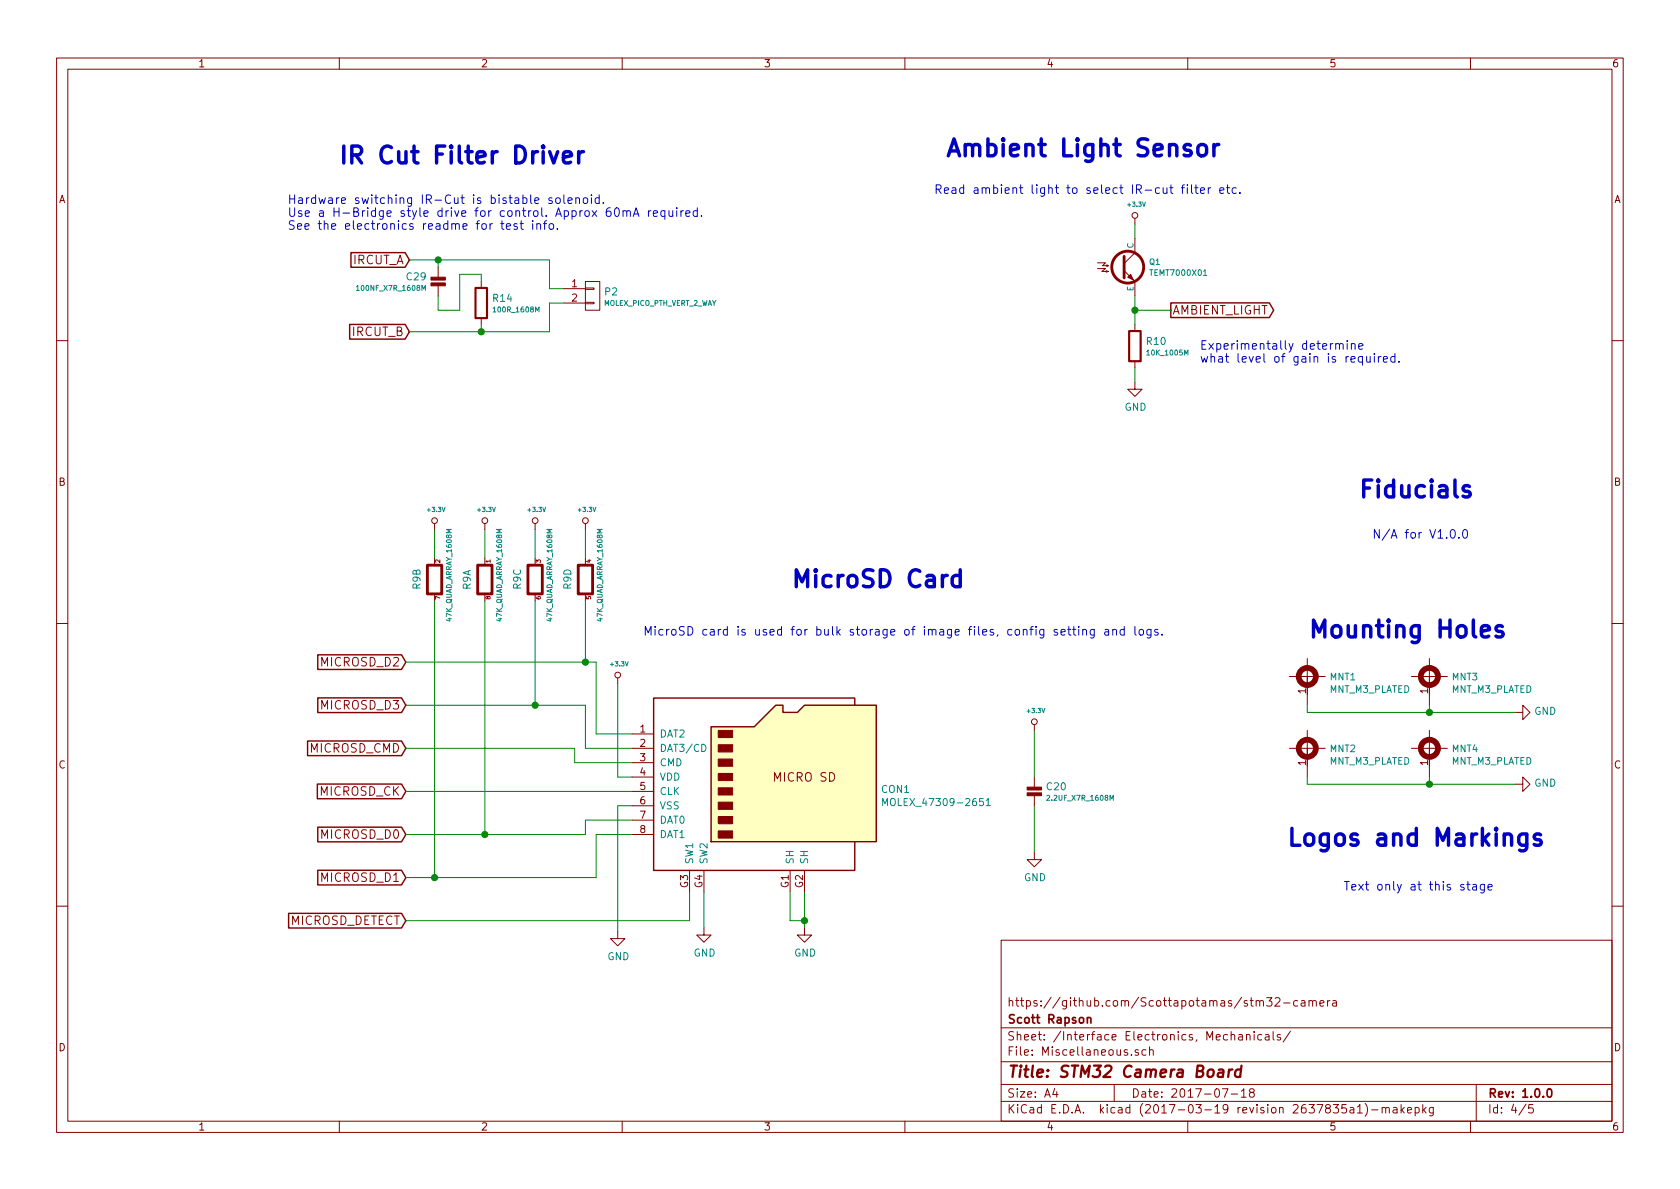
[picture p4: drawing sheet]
EESchema Schematic File Version 2
LIBS:appli_analog_devices
LIBS:appli_atmel
LIBS:appli_battery
LIBS:appli_capacitor
LIBS:appli_connector
LIBS:appli_connector_molex
LIBS:appli_connector_jst
LIBS:appli_crystal
LIBS:appli_device
LIBS:appli_fiducial
LIBS:appli_ftdi
LIBS:appli_fuse
LIBS:appli_inductor
LIBS:appli_linear
LIBS:appli_link
LIBS:appli_logic_devices
LIBS:appli_logo
LIBS:appli_memory
LIBS:appli_mount
LIBS:appli_opto
LIBS:appli_power
LIBS:appli_regulator
LIBS:appli_relay
LIBS:appli_resistor
LIBS:appli_special
LIBS:appli_spice
LIBS:appli_stm32
LIBS:appli_switch
LIBS:appli_tag_connect
LIBS:appli_template
LIBS:appli_test_points
LIBS:appli_transformer
LIBS:appli_transistor
LIBS:appli_ublox
LIBS:appli_uC
LIBS:appli_usb
LIBS:appli_wireless
LIBS:stm32-camera-cache
EELAYER 26 0
EELAYER END
$Descr A4 11693 8268
encoding utf-8
Sheet 4 5
Title "STM32 Camera Board"
Date "2017-07-18"
Rev "1.0.0"
Comp "Scott Rapson"
Comment1 "https://github.com/Scottapotamas/stm32-camera"
Comment2 ""
Comment3 ""
Comment4 ""
$EndDescr
Text Notes 9100 4450 0    118  ~ 24
Mounting Holes
Text Notes 9450 3475 0    118  ~ 24
Fiducials
Text Notes 8950 5900 0    118  ~ 24
Logos and Markings
Text Notes 5500 4100 0    118  ~ 24
MicroSD Card
Text GLabel 2825 6100 0    60   Input ~ 0
MICROSD_D1
Text GLabel 2825 5800 0    60   Input ~ 0
MICROSD_D0
Text GLabel 2825 4600 0    60   Input ~ 0
MICROSD_D2
Text GLabel 2825 6400 0    60   Input ~ 0
MICROSD_DETECT
Text GLabel 2825 4900 0    60   Input ~ 0
MICROSD_D3
Text GLabel 2825 5500 0    60   Input ~ 0
MICROSD_CK
Text GLabel 2825 5200 0    60   Input ~ 0
MICROSD_CMD
Text Notes 4475 4425 0    60   ~ 0
MicroSD card is used for bulk storage of image files, config setting and logs.
Wire Wire Line
	4900 6200 4900 6450
Wire Wire Line
	4800 6200 4800 6400
Wire Wire Line
	7200 5075 7200 5400
Wire Wire Line
	7200 5925 7200 5600
$Comp
L GND #PWR49
U 1 1
P 4900 6450
F 0 "#PWR49" H 4900 6200 50  0001 C CNN
F 1 "GND" H 4905 6277 50  0000 C CNN
F 2 "" H 4900 6450 60  0000 C CNN
F 3 "" H 4900 6450 60  0000 C CNN
	1    4900 6450
	1    0    0    -1  
$EndComp
Wire Wire Line
	5500 6200 5500 6400
Wire Wire Line
	5600 6200 5600 6450
Wire Wire Line
	4400 5600 4300 5600
Wire Wire Line
	4300 5600 4300 6475
$Comp
L GND #PWR48
U 1 1
P 4300 6475
F 0 "#PWR48" H 4300 6225 50  0001 C CNN
F 1 "GND" H 4305 6302 50  0000 C CNN
F 2 "" H 4300 6475 60  0000 C CNN
F 3 "" H 4300 6475 60  0000 C CNN
	1    4300 6475
	1    0    0    -1  
$EndComp
Wire Wire Line
	4400 5400 4300 5400
Wire Wire Line
	4300 5400 4300 4750
$Comp
L +3.3V #PWR47
U 1 1
P 4300 4750
F 0 "#PWR47" H 4300 4710 30  0001 C CNN
F 1 "+3.3V" H 4309 4888 30  0000 C CNN
F 2 "" H 4300 4750 60  0000 C CNN
F 3 "" H 4300 4750 60  0000 C CNN
	1    4300 4750
	1    0    0    -1  
$EndComp
$Comp
L +3.3V #PWR51
U 1 1
P 7200 5075
F 0 "#PWR51" H 7200 5035 30  0001 C CNN
F 1 "+3.3V" H 7209 5213 30  0000 C CNN
F 2 "" H 7200 5075 60  0000 C CNN
F 3 "" H 7200 5075 60  0000 C CNN
	1    7200 5075
	1    0    0    -1  
$EndComp
$Comp
L GND #PWR52
U 1 1
P 7200 5925
F 0 "#PWR52" H 7200 5675 50  0001 C CNN
F 1 "GND" H 7205 5752 50  0000 C CNN
F 2 "" H 7200 5925 60  0000 C CNN
F 3 "" H 7200 5925 60  0000 C CNN
	1    7200 5925
	1    0    0    -1  
$EndComp
Wire Wire Line
	4400 5500 2825 5500
Wire Wire Line
	4400 5100 4150 5100
Wire Wire Line
	4150 5100 4150 4600
Wire Wire Line
	4150 4600 2825 4600
Wire Wire Line
	2825 4900 4075 4900
Wire Wire Line
	4075 4900 4075 5200
Wire Wire Line
	4075 5200 4400 5200
Wire Wire Line
	4400 5300 4000 5300
Wire Wire Line
	4000 5300 4000 5200
Wire Wire Line
	4000 5200 2825 5200
Wire Wire Line
	2825 5800 4075 5800
Wire Wire Line
	4075 5800 4075 5700
Wire Wire Line
	4075 5700 4400 5700
Wire Wire Line
	4400 5800 4150 5800
Wire Wire Line
	4150 5800 4150 6100
Wire Wire Line
	4150 6100 2825 6100
Wire Wire Line
	4800 6400 2825 6400
Wire Wire Line
	4075 4175 4075 4600
Connection ~ 4075 4600
Wire Wire Line
	3725 4175 3725 4900
Connection ~ 3725 4900
Wire Wire Line
	3375 4175 3375 5800
Connection ~ 3375 5800
Wire Wire Line
	3025 4175 3025 6100
Connection ~ 3025 6100
Wire Wire Line
	4075 3875 4075 3675
Wire Wire Line
	3725 3875 3725 3675
Wire Wire Line
	3375 3675 3375 3875
Wire Wire Line
	3025 3875 3025 3675
$Comp
L +3.3V #PWR46
U 1 1
P 4075 3675
F 0 "#PWR46" H 4075 3635 30  0001 C CNN
F 1 "+3.3V" H 4084 3813 30  0000 C CNN
F 2 "" H 4075 3675 60  0000 C CNN
F 3 "" H 4075 3675 60  0000 C CNN
	1    4075 3675
	1    0    0    -1  
$EndComp
$Comp
L +3.3V #PWR45
U 1 1
P 3725 3675
F 0 "#PWR45" H 3725 3635 30  0001 C CNN
F 1 "+3.3V" H 3734 3813 30  0000 C CNN
F 2 "" H 3725 3675 60  0000 C CNN
F 3 "" H 3725 3675 60  0000 C CNN
	1    3725 3675
	1    0    0    -1  
$EndComp
$Comp
L +3.3V #PWR44
U 1 1
P 3375 3675
F 0 "#PWR44" H 3375 3635 30  0001 C CNN
F 1 "+3.3V" H 3384 3813 30  0000 C CNN
F 2 "" H 3375 3675 60  0000 C CNN
F 3 "" H 3375 3675 60  0000 C CNN
	1    3375 3675
	1    0    0    -1  
$EndComp
$Comp
L +3.3V #PWR43
U 1 1
P 3025 3675
F 0 "#PWR43" H 3025 3635 30  0001 C CNN
F 1 "+3.3V" H 3034 3813 30  0000 C CNN
F 2 "" H 3025 3675 60  0000 C CNN
F 3 "" H 3025 3675 60  0000 C CNN
	1    3025 3675
	1    0    0    -1  
$EndComp
Text Notes 2350 1150 0    118  ~ 24
IR Cut Filter Driver
Text Notes 2000 1600 0    60   ~ 0
Hardware switching IR-Cut is bistable solenoid.\nUse a H-Bridge style drive for control. Approx 60mA required.\nSee the electronics readme for test info.\n
Text GLabel 2850 1800 0    60   Input ~ 0
IRCUT_A
Text GLabel 2850 2300 0    60   Input ~ 0
IRCUT_B
Text Notes 6575 1100 0    118  ~ 24
Ambient Light Sensor
Text Notes 6500 1350 0    60   ~ 0
Read ambient light to select IR-cut filter etc.
Text GLabel 8150 2150 2    60   Output ~ 0
AMBIENT_LIGHT
$Comp
L 47K_QUAD_ARRAY_1608M R9
U 4 1
P 4075 3875
F 0 "R9" V 3950 3650 50  0000 L CNN
F 1 "47K_QUAD_ARRAY_1608M" V 4175 3425 35  0000 L CNN
F 2 "Applidyne_Resistor:R_Array_Concave_4x1608M" V 4275 3740 20  0001 C CNN
F 3 "http://www.farnell.com/datasheets/2085571.pdf" V 4300 3740 20  0001 C CNN
F 4 "PANASONIC" V 4350 3740 20  0001 C CNN "manf"
F 5 "EXB38V473JV" V 4375 3740 20  0001 C CNN "manf#"
F 6 "Element14" V 4400 3740 20  0001 C CNN "Supplier"
F 7 "2060111" V 4425 3740 20  0001 C CNN "Supplier Part No"
F 8 "http://au.element14.com/panasonic-electronic-components/exb38v473jv/resistance-47kohm/dp/2060111" V 4450 3740 20  0001 C CNN "Supplier URL"
F 9 "0.081" V 4475 3740 20  0001 C CNN "Supplier Price"
F 10 "1" V 4500 3740 20  0001 C CNN "Supplier Price Break"
	4    4075 3875
	1    0    0    -1  
$EndComp
$Comp
L 47K_QUAD_ARRAY_1608M R9
U 3 1
P 3725 3875
F 0 "R9" V 3600 3650 50  0000 L CNN
F 1 "47K_QUAD_ARRAY_1608M" V 3825 3425 35  0000 L CNN
F 2 "Applidyne_Resistor:R_Array_Concave_4x1608M" V 3925 3740 20  0001 C CNN
F 3 "http://www.farnell.com/datasheets/2085571.pdf" V 3950 3740 20  0001 C CNN
F 4 "PANASONIC" V 4000 3740 20  0001 C CNN "manf"
F 5 "EXB38V473JV" V 4025 3740 20  0001 C CNN "manf#"
F 6 "Element14" V 4050 3740 20  0001 C CNN "Supplier"
F 7 "2060111" V 4075 3740 20  0001 C CNN "Supplier Part No"
F 8 "http://au.element14.com/panasonic-electronic-components/exb38v473jv/resistance-47kohm/dp/2060111" V 4100 3740 20  0001 C CNN "Supplier URL"
F 9 "0.081" V 4125 3740 20  0001 C CNN "Supplier Price"
F 10 "1" V 4150 3740 20  0001 C CNN "Supplier Price Break"
	3    3725 3875
	1    0    0    -1  
$EndComp
$Comp
L 47K_QUAD_ARRAY_1608M R9
U 2 1
P 3025 3875
F 0 "R9" V 2900 3650 50  0000 L CNN
F 1 "47K_QUAD_ARRAY_1608M" V 3125 3425 35  0000 L CNN
F 2 "Applidyne_Resistor:R_Array_Concave_4x1608M" V 3225 3740 20  0001 C CNN
F 3 "http://www.farnell.com/datasheets/2085571.pdf" V 3250 3740 20  0001 C CNN
F 4 "PANASONIC" V 3300 3740 20  0001 C CNN "manf"
F 5 "EXB38V473JV" V 3325 3740 20  0001 C CNN "manf#"
F 6 "Element14" V 3350 3740 20  0001 C CNN "Supplier"
F 7 "2060111" V 3375 3740 20  0001 C CNN "Supplier Part No"
F 8 "http://au.element14.com/panasonic-electronic-components/exb38v473jv/resistance-47kohm/dp/2060111" V 3400 3740 20  0001 C CNN "Supplier URL"
F 9 "0.081" V 3425 3740 20  0001 C CNN "Supplier Price"
F 10 "1" V 3450 3740 20  0001 C CNN "Supplier Price Break"
	2    3025 3875
	1    0    0    -1  
$EndComp
$Comp
L 47K_QUAD_ARRAY_1608M R9
U 1 1
P 3375 3875
F 0 "R9" V 3250 3650 50  0000 L CNN
F 1 "47K_QUAD_ARRAY_1608M" V 3475 3425 35  0000 L CNN
F 2 "Applidyne_Resistor:R_Array_Concave_4x1608M" V 3575 3740 20  0001 C CNN
F 3 "http://www.farnell.com/datasheets/2085571.pdf" V 3600 3740 20  0001 C CNN
F 4 "PANASONIC" V 3650 3740 20  0001 C CNN "manf"
F 5 "EXB38V473JV" V 3675 3740 20  0001 C CNN "manf#"
F 6 "Element14" V 3700 3740 20  0001 C CNN "Supplier"
F 7 "2060111" V 3725 3740 20  0001 C CNN "Supplier Part No"
F 8 "http://au.element14.com/panasonic-electronic-components/exb38v473jv/resistance-47kohm/dp/2060111" V 3750 3740 20  0001 C CNN "Supplier URL"
F 9 "0.081" V 3775 3740 20  0001 C CNN "Supplier Price"
F 10 "1" V 3800 3740 20  0001 C CNN "Supplier Price Break"
	1    3375 3875
	1    0    0    -1  
$EndComp
$Comp
L MOLEX_PICO_PTH_VERT_2_WAY P2
U 1 1
P 4125 2050
F 0 "P2" H 4202 2080 50  0000 L CNN
F 1 "MOLEX_PICO_PTH_VERT_2_WAY" H 4202 2000 35  0000 L CNN
F 2 "Applidyne_Connector_Molex:MOLEX_PICOBLADE_53047-0210" V 4240 2050 20  0001 C CNN
F 3 "http://www.farnell.com/datasheets/1861728.pdf" V 4265 2050 20  0001 C CNN
F 4 "MOLEX" V 4315 2050 20  0001 C CNN "manf"
F 5 "53047-0210" V 4340 2050 20  0001 C CNN "manf#"
F 6 "Element14" V 4365 2050 20  0001 C CNN "Supplier"
F 7 "9733051" V 4390 2050 20  0001 C CNN "Supplier Part No"
F 8 "http://au.element14.com/molex/53047-0210/header-tht-vertical-1-25mm-2way/dp/9733051" V 4415 2050 20  0001 C CNN "Supplier URL"
F 9 "0.414" V 4440 2050 20  0001 C CNN "Supplier Price"
F 10 "5" V 4465 2050 20  0001 C CNN "Supplier Price Break"
	1    4125 2050
	1    0    0    -1  
$EndComp
Wire Wire Line
	3925 2000 3825 2000
Wire Wire Line
	3825 2000 3825 1800
Wire Wire Line
	3825 1800 2850 1800
Wire Wire Line
	3925 2100 3825 2100
Wire Wire Line
	3825 2100 3825 2300
Wire Wire Line
	3825 2300 2850 2300
$Comp
L MNT_M3_PLATED MNT1
U 1 1
P 9100 4700
F 0 "MNT1" H 9253 4700 47  0000 L CNN
F 1 "MNT_M3_PLATED" H 9253 4613 47  0000 L CNN
F 2 "Applidyne_Mount:MTGP650H330" H 9100 4875 47  0001 C CNN
F 3 "" H 9100 4700 60  0000 C CNN
	1    9100 4700
	1    0    0    -1  
$EndComp
$Comp
L MNT_M3_PLATED MNT3
U 1 1
P 9950 4700
F 0 "MNT3" H 10103 4700 47  0000 L CNN
F 1 "MNT_M3_PLATED" H 10103 4613 47  0000 L CNN
F 2 "Applidyne_Mount:MTGP650H330" H 9950 4875 47  0001 C CNN
F 3 "" H 9950 4700 60  0000 C CNN
	1    9950 4700
	1    0    0    -1  
$EndComp
$Comp
L MNT_M3_PLATED MNT4
U 1 1
P 9950 5200
F 0 "MNT4" H 10103 5200 47  0000 L CNN
F 1 "MNT_M3_PLATED" H 10103 5113 47  0000 L CNN
F 2 "Applidyne_Mount:MTGP650H330" H 9950 5375 47  0001 C CNN
F 3 "" H 9950 5200 60  0000 C CNN
	1    9950 5200
	1    0    0    -1  
$EndComp
$Comp
L MNT_M3_PLATED MNT2
U 1 1
P 9100 5200
F 0 "MNT2" H 9253 5200 47  0000 L CNN
F 1 "MNT_M3_PLATED" H 9253 5113 47  0000 L CNN
F 2 "Applidyne_Mount:MTGP650H330" H 9100 5375 47  0001 C CNN
F 3 "" H 9100 5200 60  0000 C CNN
	1    9100 5200
	1    0    0    -1  
$EndComp
$Comp
L GND #PWR55
U 1 1
P 10550 4950
F 0 "#PWR55" H 10550 4700 50  0001 C CNN
F 1 "GND" V 10555 4822 50  0000 R CNN
F 2 "" H 10550 4950 60  0000 C CNN
F 3 "" H 10550 4950 60  0000 C CNN
	1    10550 4950
	0    -1   -1   0   
$EndComp
Wire Wire Line
	9100 4950 10550 4950
Wire Wire Line
	9100 4950 9100 4900
Wire Wire Line
	9950 4900 9950 4950
Connection ~ 9950 4950
Wire Wire Line
	9100 5400 9100 5450
Wire Wire Line
	9100 5450 10550 5450
Wire Wire Line
	9950 5400 9950 5450
Connection ~ 9950 5450
$Comp
L GND #PWR56
U 1 1
P 10550 5450
F 0 "#PWR56" H 10550 5200 50  0001 C CNN
F 1 "GND" V 10555 5322 50  0000 R CNN
F 2 "" H 10550 5450 60  0000 C CNN
F 3 "" H 10550 5450 60  0000 C CNN
	1    10550 5450
	0    -1   -1   0   
$EndComp
$Comp
L MOLEX_47309-2651 CON1
U 1 1
P 5300 5400
F 0 "CON1" H 6130 5316 50  0000 L CNN
F 1 "MOLEX_47309-2651" H 6130 5225 50  0000 L CNN
F 2 "Applidyne_Connector_Molex:MOLEX_47309-2651" V 6300 5400 50  0001 C CNN
F 3 "http://www.molex.com/molex/products/datasheet.jsp?part=active/0473092651_MEMORY_CARD_SOCKET.xml&channel=Products&Lang=en-US" V 6950 5200 50  0001 C CNN
F 4 "MOLEX" V 6200 5400 60  0001 C CNN "manf"
F 5 "47309-2651" V 6400 5400 60  0001 C CNN "manf#"
F 6 "Element14" V 6600 5400 60  0001 C CNN "Supplier"
F 7 "http://au.element14.com/molex/47309-2651/connector-micro-sd-header-smt/dp/1568092" V 6500 5400 60  0001 C CNN "Supplier URL"
F 8 "1568092" V 6700 5400 60  0001 C CNN "Supplier Part No"
F 9 "1.42" V 6800 5400 60  0001 C CNN "Supplier Price"
F 10 "25" V 6900 5400 60  0001 C CNN "Supplier Price Break"
	1    5300 5400
	1    0    0    -1  
$EndComp
Wire Wire Line
	5500 6400 5600 6400
Connection ~ 5600 6400
$Comp
L GND #PWR50
U 1 1
P 5600 6450
F 0 "#PWR50" H 5600 6200 50  0001 C CNN
F 1 "GND" H 5605 6277 50  0000 C CNN
F 2 "" H 5600 6450 60  0000 C CNN
F 3 "" H 5600 6450 60  0000 C CNN
	1    5600 6450
	1    0    0    -1  
$EndComp
Text Notes 8350 2525 0    60   ~ 0
Experimentally determine\nwhat level of gain is required.
$Comp
L 10K_1005M R10
U 1 1
P 7900 2250
F 0 "R10" H 7973 2135 50  0000 L CNN
F 1 "10K_1005M" H 7973 2055 35  0000 L CNN
F 2 "Applidyne_Resistor:RESC1005X40N" V 8010 2100 20  0001 C CNN
F 3 "http://www.farnell.com/datasheets/2111203.pdf" V 8035 2100 20  0001 C CNN
F 4 "VISHAY" V 8085 2100 20  0001 C CNN "manf"
F 5 "CRCW040210K0FKED" V 8110 2100 20  0001 C CNN "manf#"
F 6 "Element14" V 8135 2100 20  0001 C CNN "Supplier"
F 7 "1469669" V 8160 2100 20  0001 C CNN "Supplier Part No"
F 8 "http://au.element14.com/vishay/crcw040210k0fked/res-thick-film-10k-1-0-063w-0402/dp/1469669" V 8185 2100 20  0001 C CNN "Supplier URL"
F 9 "0.009" V 8210 2100 20  0001 C CNN "Supplier Price"
F 10 "10" V 8235 2100 20  0001 C CNN "Supplier Price Break"
	1    7900 2250
	1    0    0    -1  
$EndComp
Wire Wire Line
	7900 2050 7900 2250
Wire Wire Line
	7900 2150 8150 2150
Connection ~ 7900 2150
Wire Wire Line
	7900 2550 7900 2650
$Comp
L GND #PWR54
U 1 1
P 7900 2650
F 0 "#PWR54" H 7900 2400 50  0001 C CNN
F 1 "GND" H 7905 2477 50  0000 C CNN
F 2 "" H 7900 2650 60  0000 C CNN
F 3 "" H 7900 2650 60  0000 C CNN
	1    7900 2650
	1    0    0    -1  
$EndComp
$Comp
L +3.3V #PWR53
U 1 1
P 7900 1550
F 0 "#PWR53" H 7900 1510 30  0001 C CNN
F 1 "+3.3V" H 7909 1688 30  0000 C CNN
F 2 "" H 7900 1550 60  0000 C CNN
F 3 "" H 7900 1550 60  0000 C CNN
	1    7900 1550
	1    0    0    -1  
$EndComp
Wire Wire Line
	7900 1550 7900 1650
$Comp
L 2.2UF_X7R_1608M C20
U 1 1
P 7200 5400
F 0 "C20" H 7278 5335 50  0000 L CNN
F 1 "2.2UF_X7R_1608M" H 7278 5255 35  0000 L CNN
F 2 "Applidyne_Capacitor:CAPC1608X90L" V 7315 5300 20  0001 C CNN
F 3 "http://www.farnell.com/datasheets/2079169.pdf?_ga=1.116328000.774814437.1442284889" V 7340 5300 20  0001 C CNN
F 4 "MURATA" V 7390 5300 20  0001 C CNN "manf"
F 5 "GRM188R61H225KE11D" V 7415 5300 20  0001 C CNN "manf#"
F 6 "Element14" V 7440 5300 20  0001 C CNN "Supplier"
F 7 "2611925" V 7465 5300 20  0001 C CNN "Supplier Part No"
F 8 "http://au.element14.com/murata/grm188r61h225ke11d/cap-mlcc-x5r-2-2uf-50v-0603/dp/2611925" V 7490 5300 20  0001 C CNN "Supplier URL"
F 9 "0.0256" V 7515 5300 20  0001 C CNN "Supplier Price"
F 10 "10" V 7540 5300 20  0001 C CNN "Supplier Price Break"
	1    7200 5400
	1    0    0    -1  
$EndComp
$Comp
L TEMT7000X01 Q1
U 1 1
P 7800 1850
F 0 "Q1" H 7996 1888 40  0000 L CNN
F 1 "TEMT7000X01" H 7996 1812 40  0000 L CNN
F 2 "Applidyne_Special:TEMT7000X" H 7725 1950 29  0001 R CNN
F 3 "http://www.farnell.com/datasheets/2244024.pdf" V 8025 1850 20  0001 C CNN
F 4 "VISHAY" V 8075 1850 20  0001 C CNN "manf"
F 5 "TEMT7000X01" V 8100 1850 20  0001 C CNN "manf#"
F 6 "Element14" V 8125 1850 20  0001 C CNN "Supplier"
F 7 "1798513" V 8150 1850 20  0001 C CNN "Supplier Part No"
F 8 "http://au.element14.com/vishay/temt7000x01/transistor-photo-npn-850nm-0805/dp/1798513" V 8175 1850 20  0001 C CNN "Supplier URL"
F 9 "0.862" V 8200 1850 20  0001 C CNN "Supplier Price"
F 10 "10" V 8225 1850 20  0001 C CNN "Supplier Price Break"
	1    7800 1850
	1    0    0    -1  
$EndComp
$Comp
L 100NF_X7R_1608M C29
U 1 1
P 3050 1850
F 0 "C29" H 3127 1785 50  0000 L CNN
F 1 "100NF_X7R_1608M" H 3127 1705 35  0000 L CNN
F 2 "Applidyne_Capacitor:CAPC1608X90L" V 3165 1750 20  0001 C CNN
F 3 "http://www.farnell.com/datasheets/1732728.pdf" V 3190 1750 20  0001 C CNN
F 4 "KEMET" V 3240 1750 20  0001 C CNN "manf"
F 5 "C0603C104K5RACAUTO" V 3265 1750 20  0001 C CNN "manf#"
F 6 "Element14" V 3290 1750 20  0001 C CNN "Supplier"
F 7 "2070398" V 3315 1750 20  0001 C CNN "Supplier Part No"
F 8 "http://au.element14.com/kemet/c0603c104k5racauto/cap-mlcc-x7r-100nf-50v-0603/dp/2070398" V 3340 1750 20  0001 C CNN "Supplier URL"
F 9 "0.011" V 3365 1750 20  0001 C CNN "Supplier Price"
F 10 "1" V 3390 1750 20  0001 C CNN "Supplier Price Break"
	1    3050 1850
	-1   0    0    -1  
$EndComp
$Comp
L 100R_1608M R14
U 1 1
P 3350 1950
F 0 "R14" H 3423 1835 50  0000 L CNN
F 1 "100R_1608M" H 3423 1755 35  0000 L CNN
F 2 "Applidyne_Resistor:RESC1608X50L" V 3460 1800 20  0001 C CNN
F 3 "http://www.farnell.com/datasheets/1788326.pdf" V 3485 1800 20  0001 C CNN
F 4 "MULTICOMP" V 3535 1800 20  0001 C CNN "manf"
F 5 "MC0063W06035100R" V 3560 1800 20  0001 C CNN "manf#"
F 6 "Element14" V 3585 1800 20  0001 C CNN "Supplier"
F 7 "9331689" V 3610 1800 20  0001 C CNN "Supplier Part No"
F 8 "http://au.element14.com/multicomp/mc0063w06035100r/product-range-mc-series/dp/9331689" V 3635 1800 20  0001 C CNN "Supplier URL"
F 9 "0.022" V 3660 1800 20  0001 C CNN "Supplier Price"
F 10 "50" V 3685 1800 20  0001 C CNN "Supplier Price Break"
	1    3350 1950
	1    0    0    -1  
$EndComp
Wire Wire Line
	3050 1850 3050 1800
Connection ~ 3050 1800
Wire Wire Line
	3050 2050 3050 2150
Wire Wire Line
	3050 2150 3200 2150
Wire Wire Line
	3200 2150 3200 1900
Wire Wire Line
	3200 1900 3350 1900
Wire Wire Line
	3350 1900 3350 1950
Wire Wire Line
	3350 2250 3350 2300
Connection ~ 3350 2300
Text Notes 9550 3750 0    60   ~ 0
N/A for V1.0.0
Text Notes 9350 6200 0    60   ~ 0
Text only at this stage
$EndSCHEMATC
